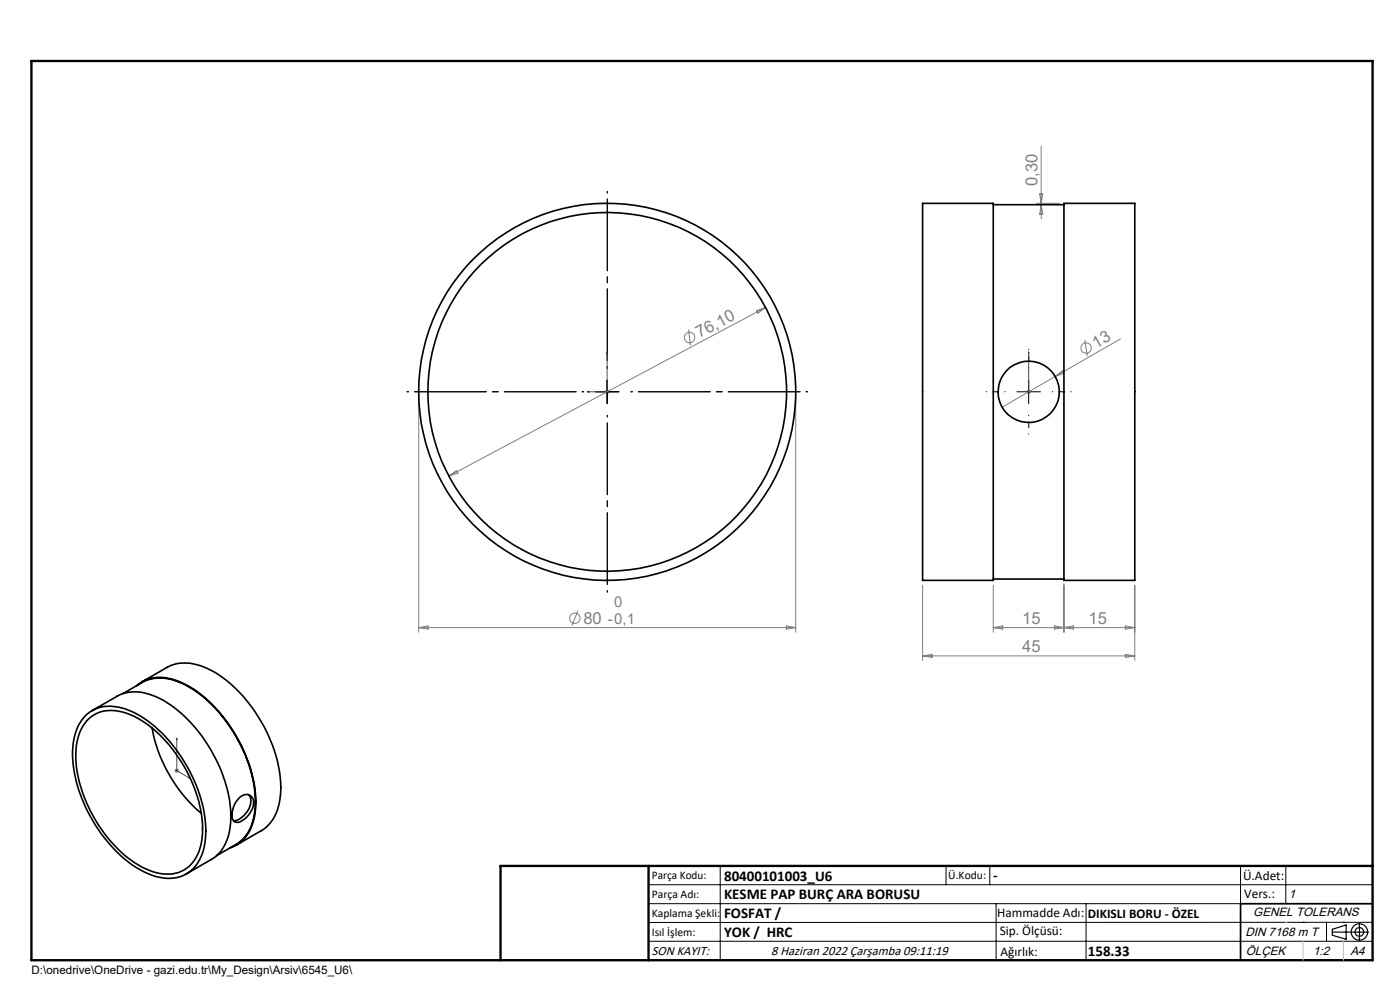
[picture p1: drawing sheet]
<svg xmlns="http://www.w3.org/2000/svg" width="297mm" height="210mm" viewBox="0 0 297 210" stroke-linecap="round" stroke-linejoin="round" font-family="sans-serif">
<g fill="none" stroke="#808080" stroke-width=".21">
<path d="M220.9 31v15.4M219.9 43.1h4.8M220.6 41.1h.6l-.3 2zM220.9 43.4l.3 2h-.6zM146.1 69.9l.4 3.4M160.5 65.9l1.9-.7-1.6 1.3zM162.4 65.2l-67.2 35.8M223.8 79.9l-11.2 6.5M223.8 79.9l1.6-1.3 .3 .6zM230.2 72.1l.4 3.4M237.7 71.9l-13.9 8M88.8 84.1v50"/>
<path d="M128.3 83.1h1M128.4 82.8l.8 .7M128.8 82.6v1M129.2 82.8l-.8 .7M168.8 84.1v50M217.7 83.1h1M217.9 82.8l.7 .7M218.2 82.6v1M218.6 82.8l-.7 .7M95.2 101l1.6-1.2 .4 .6zM88.8 133.1h80M88.8 133.1l2-.3v.6z"/>
<path d="M122.6 129.6l-1.3 3.1M166.8 132.8l2 .3-2 .3zM195.7 124.1v16M195.7 139.1h45M195.7 139.1l2-.3v.6zM210.7 133.1h30M210.7 124.1v10M210.7 133.1l2-.3v.6zM223.7 132.8l2 .3-2 .3zM225.7 123.8v10.3M225.7 133.1l2-.3v.6zM238.7 132.8l2 .3-2 .3z"/>
<path d="M238.7 138.8l2 .3-2 .3zM240.7 124.1v16M37 163.5h1M37.1 163.1l.8 .7M37.5 163v1M37.9 163.1l-.8 .7"/>
<circle cx="146.3" cy="71.6" r="1.1"/>
<circle cx="230.4" cy="73.8" r="1.1"/>
<circle cx="122" cy="131.1" r="1.09"/>
</g>
<g fill="none" stroke="#000" stroke-width=".25">
<path d="M282.6 197.7h7.8M282.6 197.1l3-.9v3l-3-.8zM288.4 195.8v3.8M106.2 203.7h185"/>
<circle cx="288.4" cy="197.7" r="1.74"/>
<circle cx="288.4" cy="197.7" r=".93"/>
</g>
<path d="M128.8 74.6l.1 .5h-.2zM128.8 74.6v8.5h-4.2M218.2 74.6v.5v-.5M218.2 74.6v8.5M124.6 83.1l.4-.1v.2zM218.2 83v.2zM218.2 83.1h.1M37.5 156.6l.1 .3h-.2zM37.5 156.6v6.9l3 1.7M40.2 165l.3 .2-.3-.1z" fill="none" stroke="#00f" stroke-width=".21"/>
<path d="M128.8 78.1v-37.5M123.8 83.1h-37.5M128.8 88.1v37.5M133.8 83.1h37.5" fill="none" stroke="#000" stroke-width=".21" stroke-dasharray="15.2 1.3 1.3 1.3" stroke-dashoffset="-1.6"/>
<path d="M218.2 78.1v-4M213.2 83.1h-4M218.2 88.1v4M223.2 83.1h4" fill="none" stroke="#000" stroke-width=".21" stroke-dasharray="15.2 1.3 1.3 1.3" stroke-dashoffset="15.1"/>
<g fill="none" stroke="#000" stroke-width=".21">
<path d="M126.3 83.1h5M128.8 80.6v5M215.7 83.1h5M218.2 80.6v5M137.6 187.7h153.6M137.6 191.7h153.6M137.6 199.7h153.6M152.8 183.7v20M200.7 183.7v4M210 183.7v4M211.3 191.7v12M230.4 191.7v12"/>
<path d="M263.2 183.7v20M272.8 183.7v8M276.4 195.6h.1M281.4 195.6v4.1M285 195.6h.1M291.2 195.6l-153.6 .1"/>
</g>
<path d="M291.2 191.7h-28v12" fill="none" stroke="#000" stroke-width=".35"/>
<path d="M6.7 12.9h284.5v190.8h-284.5zM137.6 183.7v20M291.2 183.7h-185v20" fill="none" stroke="#000" stroke-width=".5"/>
<path d="M276.4 199.7v4M285 199.7v4" fill="none" stroke="#c0c0c0" stroke-width=".21"/>
<path d="M272.8 195.6h.1" fill="none" stroke="#c0c0c0" stroke-width=".25"/>
<g fill="#00f">
<path d="M124.6 83.1l.4 .1v-.2zM128.8 74.6l-.1 .5h.2z"/>
<path d="M218.2 83v.2zM218.2 74.6v.5z"/>
<path d="M40.2 165l.3 .2-.3-.1zM37.5 156.6l.1 .3h-.2z"/>
</g>
<g fill="none" stroke="#000" stroke-width=".35">
<path d="M195.7 43.1h15v80h-15zM210.7 43.4h15M225.7 43.1h15v80h-15zM210.7 122.8h15M18.2 151.8a7.6 7.6 0 0 1 7.6-1.6 23.6 23.6 0 0 1 12 9.4 28.9 28.9 0 0 1 5.8 18.4 8.5 8.5 0 0 1-5.8 8.1 11.7 11.7 0 0 1-8.9-2.1 31.3 31.3 0 0 1-13.5-24.6 11.3 11.3 0 0 1 2.8-7.6zM18.8 152.5a7.6 7.6 0 0 1 8.3-1.1 25.4 25.4 0 0 1 12.4 12 25.1 25.1 0 0 1 3.3 15 7.6 7.6 0 0 1-6.2 7 12.7 12.7 0 0 1-8.8-2.9 30.3 30.3 0 0 1-11.7-21.7 10.7 10.7 0 0 1 2.7-8.3zM19.5 150.7l5.3-3a9 9 0 0 1 8.3 .1 28.7 28.7 0 0 1 13.1 14 23.6 23.6 0 0 1 2.3 15.1 8 8 0 0 1-3.7 5.4l-5.3 3.1M26.1 147.1l4.1-2.4a8.7 8.7 0 0 1 7.8 0 26.5 26.5 0 0 1 12.1 11.6 26.3 26.3 0 0 1 3.9 16.3 8.5 8.5 0 0 1-3.9 6.5l-4.1 2.4M29 145.4a8 8 0 0 1 8.2-1.1 24.7 24.7 0 0 1 11.8 10.1 28 28 0 0 1 5.2 17.5 8.9 8.9 0 0 1-4.6 7.6l-.8 .3M30.1 144.6l5.4-3a9.6 9.6 0 0 1 9.3 .6 29.5 29.5 0 0 1 12.6 15 21.6 21.6 0 0 1 1.4 14.7 8 8 0 0 1-3.4 4.3l-5.3 3.1M32.3 154.4a31.1 31.1 0 0 0 10.4 18.1M50.6 169.4a1.79 1.79 0 0 1 3-.1 4.1 4.1 0 0 1-2 4.6 1.32 1.32 0 0 1-1.6 .5 1.32 1.32 0 0 1-.8-1.5l.3-1.7 .5-1z"/>
<path d="M52.7 168.6a3.1 3.1 0 0 1-.6 4l-1.1 1-.8 .4-.6 .1"/>
<circle cx="128.8" cy="83.1" r="38"/>
<circle cx="128.8" cy="83.1" r="40"/>
<circle cx="218.2" cy="83.1" r="6.5"/>
</g>
<g font-size="3.5" fill="#808080">
<text x="220.1" y="39.4" transform="rotate(-90 220.1 39.4)">0,30</text>
<text x="148.4" y="71.8" transform="rotate(-28 148.4 71.8)">76,10</text>
<text x="232.6" y="73.9" transform="rotate(-30 232.6 73.9)">13</text>
<text x="123.8" y="132.3">80 -0,1</text>
<text x="216.9" y="132.3">15</text>
<text x="230.9" y="132.3">15</text>
<text x="216.9" y="138.3">45</text>
</g>
<text font-size="3.2" fill="#808080" x="130.3" y="128.7">0</text>
<g font-size="3.2">
<text x="153.6" y="186.8">80400101003_U6</text>
<text x="153.6" y="190.8">KESME PAP BURÇ ARA BORUSU</text>
<text x="210.7" y="186.6">-</text>
<text x="153.6" y="194.8">FOSFAT /</text>
<text x="153.6" y="198.8">YOK / HRC</text>
<text x="230.8" y="202.8">158.33</text>
</g>
<g font-size="2.8">
<text x="263.7" y="186.7">Ü.Adet:</text>
<text x="263.9" y="190.5">Vers.:</text>
<text x="211.5" y="194.5">Hammadde Adı:</text>
<text x="230.8" y="194.7">DIKISLI BORU - ÖZEL</text>
<text x="138.3" y="202.6">SON KAYIT:</text>
<text x="163.6" y="202.6">8 Haziran 2022 Çarşamba 09:11:19</text>
<text x="212.1" y="198.4">Sip. Ölçüsü:</text>
<text x="212.2" y="202.7">Ağırlık:</text>
</g>
<g font-size="2.6">
<text x="273.4" y="190.4">1</text>
<text x="265.9" y="194.4">GENEL TOLERANS</text>
<text x="264.2" y="198.5">DIN 7168 m T</text>
<text x="264.3" y="202.6">ÖLÇEK</text>
<text x="278.5" y="202.6">1:2</text>
<text x="286.5" y="202.6">A4</text>
</g>
<g font-size="2.5">
<text x="138.3" y="186.4">Parça Kodu:</text>
<text x="138.3" y="190.5">Parça Adı:</text>
<text x="201.2" y="186.5">Ü.Kodu:</text>
<text x="138.3" y="194.5">Kaplama Şekli:</text>
<text x="138.3" y="198.6">Isıl İşlem:</text>
<text x="6.7" y="206.7">D:\onedrive\OneDrive - gazi.edu.tr\My_Design\Arsiv\6545_U6\</text>
</g>
</svg>
